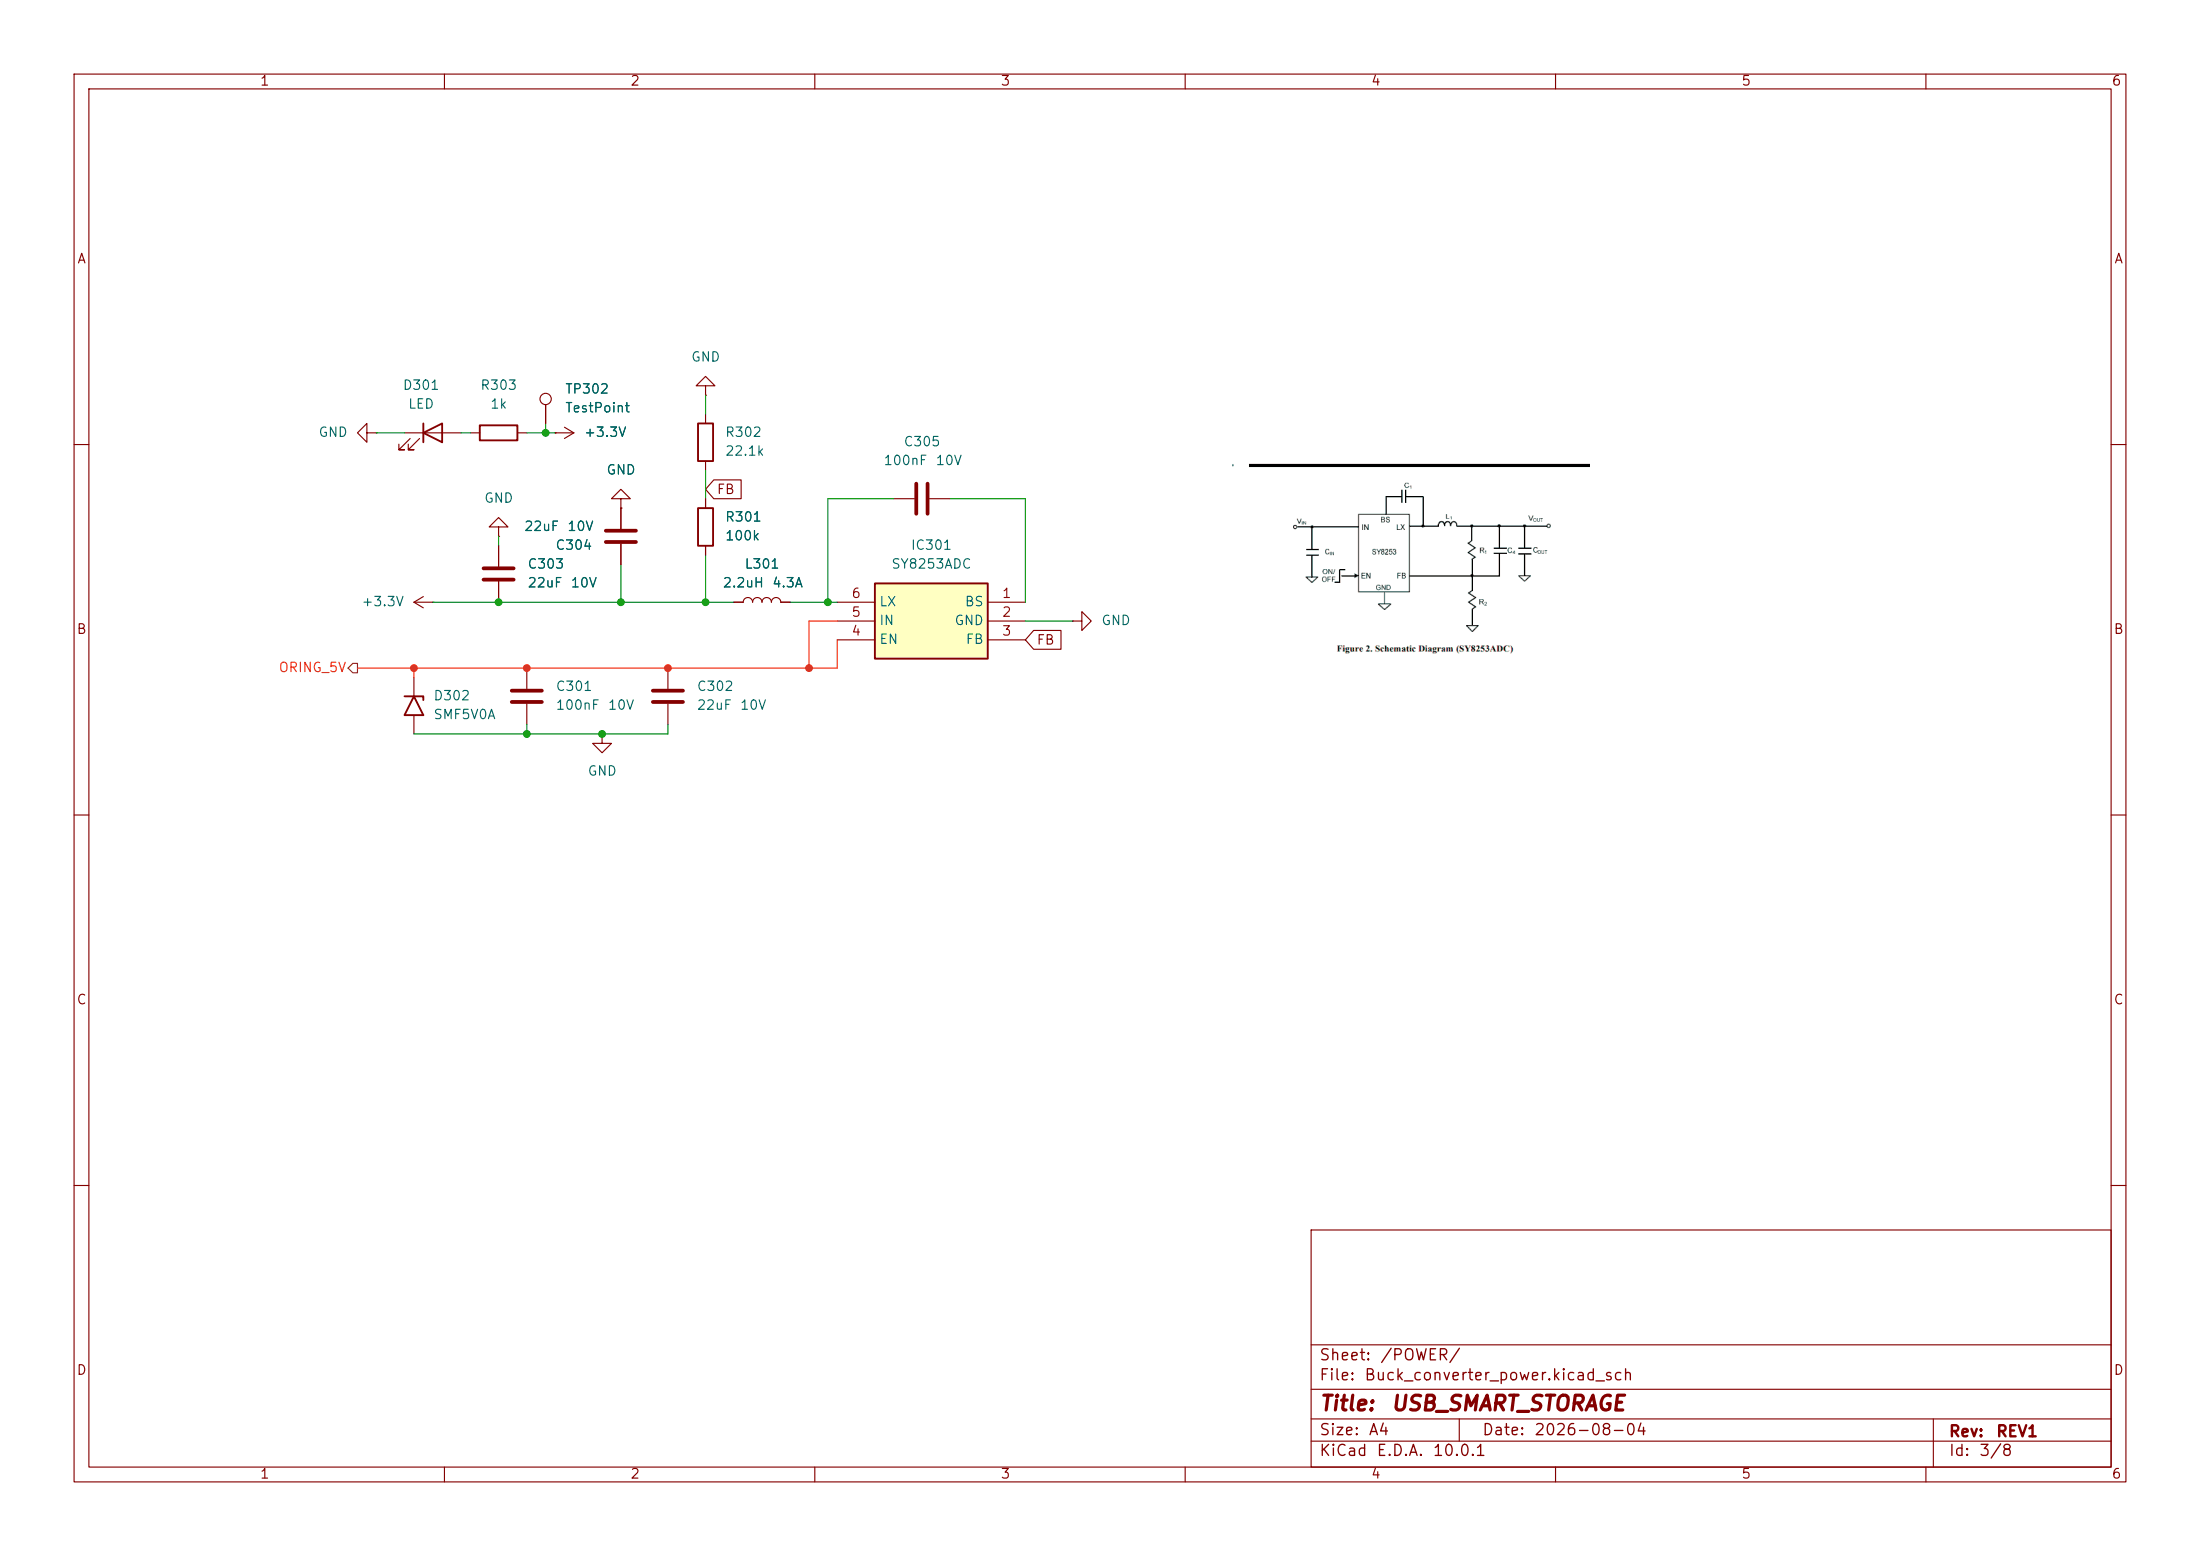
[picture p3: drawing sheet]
(kicad_sch
 (version 20260306)
 (generator "eeschema")
 (generator_version "10.0")
 (paper "A4")
 (title_block
  (title "USB_SMART_STORAGE")
  (date "2026-08-04")
  (rev "REV1"))
 (lib_symbols
  (symbol "Connector:TestPoint"
   (pin_numbers (hide yes))
   (pin_names
    (offset 0.762) (hide yes)) (exclude_from_sim no) (in_bom yes) (on_board yes)
   (in_pos_files yes)
   (duplicate_pin_numbers_are_jumpers no)
   (property "Reference" "TP" (at 0 6.858 0) (show_name no) (do_not_autoplace no) (effects (font (size 1.27 1.27))))
   (property "Value" "TestPoint" (at 0 5.08 0) (show_name no) (do_not_autoplace no) (effects (font (size 1.27 1.27))))
   (property "Footprint" "" (at 5.08 0 0) (show_name no) (do_not_autoplace no) (hide yes) (effects (font (size 1.27 1.27))))
   (property "Datasheet" "" (at 5.08 0 0) (show_name no) (do_not_autoplace no) (hide yes) (effects (font (size 1.27 1.27))))
   (property "Description" "test point" (at 0 0 0) (show_name no) (do_not_autoplace no) (hide yes) (effects (font (size 1.27 1.27))))
   (symbol "TestPoint_0_1"
    (circle (center 0 3.302) (radius 0.762) (stroke (width 0) (type default)) (fill (type none))))
   (symbol "TestPoint_1_1"
    (pin passive line (at 0 0 90) (length 2.54) (name "1" (effects (font (size 1.27 1.27)))) (number "1" (effects (font (size 1.27 1.27))))))
   (embedded_fonts no))
  (symbol "Device:C"
   (pin_numbers (hide yes))
   (pin_names
    (offset 0.254)) (exclude_from_sim no) (in_bom yes) (on_board yes)
   (in_pos_files yes)
   (duplicate_pin_numbers_are_jumpers no)
   (property "Reference" "C" (at 0.635 2.54 0) (show_name no) (do_not_autoplace no) (effects (font (size 1.27 1.27)) (justify left)))
   (property "Value" "C" (at 0.635 -2.54 0) (show_name no) (do_not_autoplace no) (effects (font (size 1.27 1.27)) (justify left)))
   (property "Footprint" "" (at 0.9652 -3.81 0) (show_name no) (do_not_autoplace no) (hide yes) (effects (font (size 1.27 1.27))))
   (property "Datasheet" "" (at 0 0 0) (show_name no) (do_not_autoplace no) (hide yes) (effects (font (size 1.27 1.27))))
   (property "Description" "Unpolarized capacitor" (at 0 0 0) (show_name no) (do_not_autoplace no) (hide yes) (effects (font (size 1.27 1.27))))
   (symbol "C_0_1"
    (polyline (pts (xy -2.032 0.762) (xy 2.032 0.762)) (stroke (width 0.508) (type default)) (fill (type none)))
    (polyline (pts (xy -2.032 -0.762) (xy 2.032 -0.762)) (stroke (width 0.508) (type default)) (fill (type none))))
   (symbol "C_1_1"
    (pin passive line (at 0 3.81 270) (length 2.794) (name "" (effects (font (size 1.27 1.27)))) (number "1" (effects (font (size 1.27 1.27)))))
    (pin passive line (at 0 -3.81 90) (length 2.794) (name "" (effects (font (size 1.27 1.27)))) (number "2" (effects (font (size 1.27 1.27))))))
   (embedded_fonts no))
  (symbol "Device:L"
   (pin_numbers (hide yes))
   (pin_names
    (offset 1.016) (hide yes)) (exclude_from_sim no) (in_bom yes) (on_board yes)
   (in_pos_files yes)
   (duplicate_pin_numbers_are_jumpers no)
   (property "Reference" "L" (at -1.27 0 90) (show_name no) (do_not_autoplace no) (effects (font (size 1.27 1.27))))
   (property "Value" "L" (at 1.905 0 90) (show_name no) (do_not_autoplace no) (effects (font (size 1.27 1.27))))
   (property "Footprint" "" (at 0 0 0) (show_name no) (do_not_autoplace no) (hide yes) (effects (font (size 1.27 1.27))))
   (property "Datasheet" "" (at 0 0 0) (show_name no) (do_not_autoplace no) (hide yes) (effects (font (size 1.27 1.27))))
   (property "Description" "Inductor" (at 0 0 0) (show_name no) (do_not_autoplace no) (hide yes) (effects (font (size 1.27 1.27))))
   (symbol "L_0_1"
    (arc (start 0 2.54) (mid 0.6323 1.905) (end 0 1.27) (stroke (width 0) (type default)) (fill (type none)))
    (arc (start 0 1.27) (mid 0.6323 0.635) (end 0 0) (stroke (width 0) (type default)) (fill (type none)))
    (arc (start 0 0) (mid 0.6323 -0.635) (end 0 -1.27) (stroke (width 0) (type default)) (fill (type none)))
    (arc (start 0 -1.27) (mid 0.6323 -1.905) (end 0 -2.54) (stroke (width 0) (type default)) (fill (type none))))
   (symbol "L_1_1"
    (pin passive line (at 0 3.81 270) (length 1.27) (name "1" (effects (font (size 1.27 1.27)))) (number "1" (effects (font (size 1.27 1.27)))))
    (pin passive line (at 0 -3.81 90) (length 1.27) (name "2" (effects (font (size 1.27 1.27)))) (number "2" (effects (font (size 1.27 1.27))))))
   (embedded_fonts no))
  (symbol "Device:LED"
   (pin_numbers (hide yes))
   (pin_names
    (offset 1.016) (hide yes)) (exclude_from_sim no) (in_bom yes) (on_board yes)
   (in_pos_files yes)
   (duplicate_pin_numbers_are_jumpers no)
   (property "Reference" "D" (at 0 2.54 0) (show_name no) (do_not_autoplace no) (effects (font (size 1.27 1.27))))
   (property "Value" "LED" (at 0 -2.54 0) (show_name no) (do_not_autoplace no) (effects (font (size 1.27 1.27))))
   (property "Footprint" "" (at 0 0 0) (show_name no) (do_not_autoplace no) (hide yes) (effects (font (size 1.27 1.27))))
   (property "Datasheet" "" (at 0 0 0) (show_name no) (do_not_autoplace no) (hide yes) (effects (font (size 1.27 1.27))))
   (property "Description" "Light emitting diode" (at 0 0 0) (show_name no) (do_not_autoplace no) (hide yes) (effects (font (size 1.27 1.27))))
   (property "Sim.Pins" "1=K 2=A" (at 0 0 0) (show_name no) (do_not_autoplace no) (hide yes) (effects (font (size 1.27 1.27))))
   (symbol "LED_0_1"
    (polyline (pts (xy -3.048 -0.762) (xy -4.572 -2.286) (xy -3.81 -2.286) (xy -4.572 -2.286) (xy -4.572 -1.524)) (stroke (width 0) (type default)) (fill (type none)))
    (polyline (pts (xy -1.778 -0.762) (xy -3.302 -2.286) (xy -2.54 -2.286) (xy -3.302 -2.286) (xy -3.302 -1.524)) (stroke (width 0) (type default)) (fill (type none)))
    (polyline (pts (xy -1.27 0) (xy 1.27 0)) (stroke (width 0) (type default)) (fill (type none)))
    (polyline (pts (xy -1.27 -1.27) (xy -1.27 1.27)) (stroke (width 0.254) (type default)) (fill (type none)))
    (polyline (pts (xy 1.27 -1.27) (xy 1.27 1.27) (xy -1.27 0) (xy 1.27 -1.27)) (stroke (width 0.254) (type default)) (fill (type none))))
   (symbol "LED_1_1"
    (pin passive line (at -3.81 0 0) (length 2.54) (name "K" (effects (font (size 1.27 1.27)))) (number "1" (effects (font (size 1.27 1.27)))))
    (pin passive line (at 3.81 0 180) (length 2.54) (name "A" (effects (font (size 1.27 1.27)))) (number "2" (effects (font (size 1.27 1.27))))))
   (embedded_fonts no))
  (symbol "Device:R"
   (pin_numbers (hide yes))
   (pin_names
    (offset 0)) (exclude_from_sim no) (in_bom yes) (on_board yes)
   (in_pos_files yes)
   (duplicate_pin_numbers_are_jumpers no)
   (property "Reference" "R" (at 2.032 0 90) (show_name no) (do_not_autoplace no) (effects (font (size 1.27 1.27))))
   (property "Value" "R" (at 0 0 90) (show_name no) (do_not_autoplace no) (effects (font (size 1.27 1.27))))
   (property "Footprint" "" (at -1.778 0 90) (show_name no) (do_not_autoplace no) (hide yes) (effects (font (size 1.27 1.27))))
   (property "Datasheet" "" (at 0 0 0) (show_name no) (do_not_autoplace no) (hide yes) (effects (font (size 1.27 1.27))))
   (property "Description" "Resistor" (at 0 0 0) (show_name no) (do_not_autoplace no) (hide yes) (effects (font (size 1.27 1.27))))
   (symbol "R_0_1"
    (rectangle (start -1.016 -2.54) (end 1.016 2.54) (stroke (width 0.254) (type default)) (fill (type none))))
   (symbol "R_1_1"
    (pin passive line (at 0 3.81 270) (length 1.27) (name "" (effects (font (size 1.27 1.27)))) (number "1" (effects (font (size 1.27 1.27)))))
    (pin passive line (at 0 -3.81 90) (length 1.27) (name "" (effects (font (size 1.27 1.27)))) (number "2" (effects (font (size 1.27 1.27))))))
   (embedded_fonts no))
  (symbol "Diode:SMF5V0A"
   (pin_numbers (hide yes))
   (pin_names
    (offset 1.016) (hide yes)) (exclude_from_sim no) (in_bom yes) (on_board yes)
   (in_pos_files yes)
   (duplicate_pin_numbers_are_jumpers no)
   (property "Reference" "D" (at 0 2.54 0) (show_name no) (do_not_autoplace no) (effects (font (size 1.27 1.27))))
   (property "Value" "SMF5V0A" (at 0 -2.54 0) (show_name no) (do_not_autoplace no) (effects (font (size 1.27 1.27))))
   (property "Footprint" "Diode_SMD:D_SMF" (at 0 -5.08 0) (show_name no) (do_not_autoplace no) (hide yes) (effects (font (size 1.27 1.27))))
   (property "Datasheet" "https://www.vishay.com/doc?85881" (at -1.27 0 0) (show_name no) (do_not_autoplace no) (hide yes) (effects (font (size 1.27 1.27))))
   (property "Description" "200W unidirectional Transil Transient Voltage Suppressor, 5Vrwm, SMF" (at 0 0 0) (show_name no) (do_not_autoplace no) (hide yes) (effects (font (size 1.27 1.27))))
   (symbol "SMF5V0A_0_1"
    (polyline (pts (xy -0.762 1.27) (xy -1.27 1.27) (xy -1.27 -1.27)) (stroke (width 0.254) (type default)) (fill (type none)))
    (polyline (pts (xy 1.27 1.27) (xy 1.27 -1.27) (xy -1.27 0) (xy 1.27 1.27)) (stroke (width 0.254) (type default)) (fill (type none))))
   (symbol "SMF5V0A_1_1"
    (pin passive line (at -3.81 0 0) (length 2.54) (name "A1" (effects (font (size 1.27 1.27)))) (number "1" (effects (font (size 1.27 1.27)))))
    (pin passive line (at 3.81 0 180) (length 2.54) (name "A2" (effects (font (size 1.27 1.27)))) (number "2" (effects (font (size 1.27 1.27))))))
   (embedded_fonts no))
  (symbol "SY8253ADC:SY8253ADC" (exclude_from_sim no) (in_bom yes) (on_board yes)
   (in_pos_files yes)
   (duplicate_pin_numbers_are_jumpers no)
   (property "Reference" "IC" (at 21.59 7.62 0) (show_name no) (do_not_autoplace no) (effects (font (size 1.27 1.27)) (justify left top)))
   (property "Value" "SY8253ADC" (at 21.59 5.08 0) (show_name no) (do_not_autoplace no) (effects (font (size 1.27 1.27)) (justify left top)))
   (property "Footprint" "SOT95P285X100-6N" (at 21.59 -94.92 0) (show_name no) (do_not_autoplace no) (hide yes) (effects (font (size 1.27 1.27)) (justify left top)))
   (property "Datasheet" "https://xonstorage.blob.core.windows.net/pdf/silergy_corp_sy8253adc.pdf" (at 21.59 -194.92 0) (show_name no) (do_not_autoplace no) (hide yes) (effects (font (size 1.27 1.27)) (justify left top)))
   (property "Description" "DC-DC Converters Step-Down Adjustable 1 4.5V 23V 3A SOT-23-6 RoHS" (at 0 0 0) (show_name no) (do_not_autoplace no) (hide yes) (effects (font (size 1.27 1.27))))
   (property "Height" "1" (at 21.59 -394.92 0) (show_name no) (do_not_autoplace no) (hide yes) (effects (font (size 1.27 1.27)) (justify left top)))
   (property "Manufacturer_Name" "Silergy" (at 21.59 -494.92 0) (show_name no) (do_not_autoplace no) (hide yes) (effects (font (size 1.27 1.27)) (justify left top)))
   (property "Manufacturer_Part_Number" "SY8253ADC" (at 21.59 -594.92 0) (show_name no) (do_not_autoplace no) (hide yes) (effects (font (size 1.27 1.27)) (justify left top)))
   (property "Mouser Part Number" "" (at 21.59 -694.92 0) (show_name no) (do_not_autoplace no) (hide yes) (effects (font (size 1.27 1.27)) (justify left top)))
   (property "Mouser Price/Stock" "" (at 21.59 -794.92 0) (show_name no) (do_not_autoplace no) (hide yes) (effects (font (size 1.27 1.27)) (justify left top)))
   (property "Arrow Part Number" "" (at 21.59 -894.92 0) (show_name no) (do_not_autoplace no) (hide yes) (effects (font (size 1.27 1.27)) (justify left top)))
   (property "Arrow Price/Stock" "" (at 21.59 -994.92 0) (show_name no) (do_not_autoplace no) (hide yes) (effects (font (size 1.27 1.27)) (justify left top)))
   (symbol "SY8253ADC_1_1"
    (rectangle (start 5.08 2.54) (end 20.32 -7.62) (stroke (width 0.254) (type default)) (fill (type background)))
    (pin passive line (at 0 0 0) (length 5.08) (name "BS" (effects (font (size 1.27 1.27)))) (number "1" (effects (font (size 1.27 1.27)))))
    (pin passive line (at 0 -2.54 0) (length 5.08) (name "GND" (effects (font (size 1.27 1.27)))) (number "2" (effects (font (size 1.27 1.27)))))
    (pin passive line (at 0 -5.08 0) (length 5.08) (name "FB" (effects (font (size 1.27 1.27)))) (number "3" (effects (font (size 1.27 1.27)))))
    (pin passive line (at 25.4 -5.08 180) (length 5.08) (name "EN" (effects (font (size 1.27 1.27)))) (number "4" (effects (font (size 1.27 1.27)))))
    (pin passive line (at 25.4 -2.54 180) (length 5.08) (name "IN" (effects (font (size 1.27 1.27)))) (number "5" (effects (font (size 1.27 1.27)))))
    (pin passive line (at 25.4 0 180) (length 5.08) (name "LX" (effects (font (size 1.27 1.27)))) (number "6" (effects (font (size 1.27 1.27))))))
   (embedded_fonts no))
  (symbol "power:+3.3V"
   (power global)
   (pin_numbers (hide yes))
   (pin_names
    (offset 0) (hide yes)) (exclude_from_sim no) (in_bom yes) (on_board yes)
   (in_pos_files yes)
   (duplicate_pin_numbers_are_jumpers no)
   (property "Reference" "#PWR" (at 0 -3.81 0) (show_name no) (do_not_autoplace no) (hide yes) (effects (font (size 1.27 1.27))))
   (property "Value" "+3.3V" (at 0 3.556 0) (show_name no) (do_not_autoplace no) (effects (font (size 1.27 1.27))))
   (property "Footprint" "" (at 0 0 0) (show_name no) (do_not_autoplace no) (hide yes) (effects (font (size 1.27 1.27))))
   (property "Datasheet" "" (at 0 0 0) (show_name no) (do_not_autoplace no) (hide yes) (effects (font (size 1.27 1.27))))
   (property "Description" "Power symbol creates a global label with name \"+3.3V\"" (at 0 0 0) (show_name no) (do_not_autoplace no) (hide yes) (effects (font (size 1.27 1.27))))
   (symbol "+3.3V_0_1"
    (polyline (pts (xy -0.762 1.27) (xy 0 2.54)) (stroke (width 0) (type default)) (fill (type none)))
    (polyline (pts (xy 0 2.54) (xy 0.762 1.27)) (stroke (width 0) (type default)) (fill (type none)))
    (polyline (pts (xy 0 0) (xy 0 2.54)) (stroke (width 0) (type default)) (fill (type none))))
   (symbol "+3.3V_1_1"
    (pin power_in line (at 0 0 90) (length 0) (name "" (effects (font (size 1.27 1.27)))) (number "1" (effects (font (size 1.27 1.27))))))
   (embedded_fonts no))
  (symbol "power:GND"
   (power global)
   (pin_numbers (hide yes))
   (pin_names
    (offset 0) (hide yes)) (exclude_from_sim no) (in_bom yes) (on_board yes)
   (in_pos_files yes)
   (duplicate_pin_numbers_are_jumpers no)
   (property "Reference" "#PWR" (at 0 -6.35 0) (show_name no) (do_not_autoplace no) (hide yes) (effects (font (size 1.27 1.27))))
   (property "Value" "GND" (at 0 -3.81 0) (show_name no) (do_not_autoplace no) (effects (font (size 1.27 1.27))))
   (property "Footprint" "" (at 0 0 0) (show_name no) (do_not_autoplace no) (hide yes) (effects (font (size 1.27 1.27))))
   (property "Datasheet" "" (at 0 0 0) (show_name no) (do_not_autoplace no) (hide yes) (effects (font (size 1.27 1.27))))
   (property "Description" "Power symbol creates a global label with name \"GND\" , ground" (at 0 0 0) (show_name no) (do_not_autoplace no) (hide yes) (effects (font (size 1.27 1.27))))
   (symbol "GND_0_1"
    (polyline (pts (xy 0 0) (xy 0 -1.27) (xy 1.27 -1.27) (xy 0 -2.54) (xy -1.27 -1.27) (xy 0 -1.27)) (stroke (width 0) (type default)) (fill (type none))))
   (symbol "GND_1_1"
    (pin power_in line (at 0 0 270) (length 0) (name "" (effects (font (size 1.27 1.27)))) (number "1" (effects (font (size 1.27 1.27))))))
   (embedded_fonts no)))
 (junction
  (at 71.12 90.17)
  (diameter 0)
  (color 0 0 0 0))
 (junction
  (at 90.17 90.17)
  (diameter 0)
  (color 0 0 0 0))
 (junction
  (at 83.82 81.28)
  (diameter 0)
  (color 0 0 0 0))
 (junction
  (at 55.88 90.17)
  (diameter 0)
  (color 0 0 0 0))
 (junction
  (at 81.28 99.06)
  (diameter 0)
  (color 0 0 0 0))
 (junction
  (at 109.22 90.17)
  (diameter 0)
  (color 0 0 0 0))
 (junction
  (at 67.31 81.28)
  (diameter 0)
  (color 0 0 0 0))
 (junction
  (at 111.76 81.28)
  (diameter 0)
  (color 0 0 0 0))
 (junction
  (at 73.66 58.42)
  (diameter 0)
  (color 0 0 0 0))
 (junction
  (at 95.25 81.28)
  (diameter 0)
  (color 0 0 0 0))
 (junction
  (at 71.12 99.06)
  (diameter 0)
  (color 0 0 0 0))
 (wire
  (pts (xy 120.65 67.31) (xy 111.76 67.31))
  (stroke (width 0) (type default)))
 (wire
  (pts (xy 113.03 90.17) (xy 109.22 90.17))
  (stroke (width 0) (type default)))
 (wire
  (pts (xy 90.17 90.17) (xy 109.22 90.17))
  (stroke (width 0) (type default)))
 (wire
  (pts (xy 50.8 58.42) (xy 54.61 58.42))
  (stroke (width 0) (type default)))
 (wire
  (pts (xy 109.22 83.82) (xy 113.03 83.82))
  (stroke (width 0) (type default)))
 (wire
  (pts (xy 73.66 57.15) (xy 73.66 58.42))
  (stroke (width 0) (type default)))
 (wire
  (pts (xy 71.12 99.06) (xy 81.28 99.06))
  (stroke (width 0) (type default)))
 (wire
  (pts (xy 71.12 97.79) (xy 71.12 99.06))
  (stroke (width 0) (type default)))
 (wire
  (pts (xy 71.12 58.42) (xy 73.66 58.42))
  (stroke (width 0) (type default)))
 (wire
  (pts (xy 67.31 81.28) (xy 83.82 81.28))
  (stroke (width 0) (type default)))
 (wire
  (pts (xy 138.43 67.31) (xy 138.43 81.28))
  (stroke (width 0) (type default)))
 (wire
  (pts (xy 95.25 81.28) (xy 99.06 81.28))
  (stroke (width 0) (type default)))
 (wire
  (pts (xy 90.17 97.79) (xy 90.17 99.06))
  (stroke (width 0) (type default)))
 (wire
  (pts (xy 58.42 81.28) (xy 67.31 81.28))
  (stroke (width 0) (type default)))
 (wire
  (pts (xy 83.82 81.28) (xy 95.25 81.28))
  (stroke (width 0) (type default)))
 (wire
  (pts (xy 67.31 72.39) (xy 67.31 73.66))
  (stroke (width 0) (type default)))
 (wire
  (pts (xy 111.76 81.28) (xy 113.03 81.28))
  (stroke (width 0) (type default)))
 (wire
  (pts (xy 90.17 99.06) (xy 81.28 99.06))
  (stroke (width 0) (type default)))
 (wire
  (pts (xy 55.88 99.06) (xy 71.12 99.06))
  (stroke (width 0) (type default)))
 (wire
  (pts (xy 62.23 58.42) (xy 63.5 58.42))
  (stroke (width 0) (type default)))
 (wire
  (pts (xy 71.12 90.17) (xy 90.17 90.17))
  (stroke (width 0) (type default)))
 (wire
  (pts (xy 55.88 90.17) (xy 48.26 90.17))
  (stroke (width 0) (type default)))
 (wire
  (pts (xy 71.12 90.17) (xy 55.88 90.17))
  (stroke (width 0) (type default)))
 (wire
  (pts (xy 83.82 81.28) (xy 83.82 76.2))
  (stroke (width 0) (type default)))
 (wire
  (pts (xy 55.88 90.17) (xy 55.88 91.44))
  (stroke (width 0) (type default)))
 (wire
  (pts (xy 113.03 90.17) (xy 113.03 86.36))
  (stroke (width 0) (type default)))
 (wire
  (pts (xy 95.25 74.93) (xy 95.25 81.28))
  (stroke (width 0) (type default)))
 (wire
  (pts (xy 73.66 58.42) (xy 74.93 58.42))
  (stroke (width 0) (type default)))
 (wire
  (pts (xy 138.43 83.82) (xy 144.78 83.82))
  (stroke (width 0) (type default)))
 (wire
  (pts (xy 95.25 53.34) (xy 95.25 55.88))
  (stroke (width 0) (type default)))
 (wire
  (pts (xy 95.25 63.5) (xy 95.25 67.31))
  (stroke (width 0) (type default)))
 (wire
  (pts (xy 128.27 67.31) (xy 138.43 67.31))
  (stroke (width 0) (type default)))
 (wire
  (pts (xy 111.76 67.31) (xy 111.76 81.28))
  (stroke (width 0) (type default)))
 (wire
  (pts (xy 109.22 83.82) (xy 109.22 90.17))
  (stroke (width 0) (type default)))
 (wire
  (pts (xy 106.68 81.28) (xy 111.76 81.28))
  (stroke (width 0) (type default)))
 (image
  (at 190.5 77.216)
  (data))
 (global_label "FB"
  (shape input)
  (at 138.43 86.36 0)
  (fields_autoplaced yes)
  (effects (font (size 1.27 1.27)) (justify left))
  (property "Intersheetrefs" "${INTERSHEET_REFS}" (at 143.7738 86.36 0) (hide yes) (show_name no) (do_not_autoplace no) (effects (font (size 1.27 1.27)) (justify left))))
 (global_label "FB"
  (shape input)
  (at 95.25 66.04 0)
  (fields_autoplaced yes)
  (effects (font (size 1.27 1.27)) (justify left))
  (property "Intersheetrefs" "${INTERSHEET_REFS}" (at 100.5938 66.04 0) (hide yes) (show_name no) (do_not_autoplace no) (effects (font (size 1.27 1.27)) (justify left))))
 (hierarchical_label "ORING_5V"
  (shape output)
  (at 48.26 90.17 180)
  (effects (font (size 1.27 1.27)) (justify right)))
 (symbol
  (lib_id "power:GND")
  (at 95.25 53.34 0)
  (mirror x)
  (unit 1)
  (body_style 1)
  (exclude_from_sim no)
  (in_bom yes)
  (on_board yes)
  (in_pos_files yes)
  (dnp no)
  (fields_autoplaced yes)
  (property "Reference" "#PWR0303" (at 95.25 46.99 0) (hide yes) (show_name no) (do_not_autoplace no) (effects (font (size 1.27 1.27))))
  (property "Value" "GND" (at 95.25 48.26 0) (show_name no) (do_not_autoplace no) (effects (font (size 1.27 1.27))))
  (property "Footprint" "" (at 95.25 53.34 0) (hide yes) (show_name no) (do_not_autoplace no) (effects (font (size 1.27 1.27))))
  (property "Datasheet" "" (at 95.25 53.34 0) (hide yes) (show_name no) (do_not_autoplace no) (effects (font (size 1.27 1.27))))
  (property "Description" "Power symbol creates a global label with name \"GND\" , ground" (at 95.25 53.34 0) (hide yes) (show_name no) (do_not_autoplace no) (effects (font (size 1.27 1.27))))
  (pin "1"))
 (symbol
  (lib_id "power:GND")
  (at 67.31 72.39 0)
  (mirror x)
  (unit 1)
  (body_style 1)
  (exclude_from_sim no)
  (in_bom yes)
  (on_board yes)
  (in_pos_files yes)
  (dnp no)
  (fields_autoplaced yes)
  (property "Reference" "#PWR0304" (at 67.31 66.04 0) (hide yes) (show_name no) (do_not_autoplace no) (effects (font (size 1.27 1.27))))
  (property "Value" "GND" (at 67.31 67.31 0) (show_name no) (do_not_autoplace no) (effects (font (size 1.27 1.27))))
  (property "Footprint" "" (at 67.31 72.39 0) (hide yes) (show_name no) (do_not_autoplace no) (effects (font (size 1.27 1.27))))
  (property "Datasheet" "" (at 67.31 72.39 0) (hide yes) (show_name no) (do_not_autoplace no) (effects (font (size 1.27 1.27))))
  (property "Description" "Power symbol creates a global label with name \"GND\" , ground" (at 67.31 72.39 0) (hide yes) (show_name no) (do_not_autoplace no) (effects (font (size 1.27 1.27))))
  (pin "1"))
 (symbol
  (lib_id "Connector:TestPoint")
  (at 73.66 57.15 0)
  (unit 1)
  (body_style 1)
  (exclude_from_sim no)
  (in_bom yes)
  (on_board yes)
  (in_pos_files yes)
  (dnp no)
  (fields_autoplaced yes)
  (property "Reference" "TP302" (at 76.2 52.5779 0) (show_name no) (do_not_autoplace no) (effects (font (size 1.27 1.27)) (justify left)))
  (property "Value" "TestPoint" (at 76.2 55.1179 0) (show_name no) (do_not_autoplace no) (effects (font (size 1.27 1.27)) (justify left)))
  (property "Footprint" "TestPoint:TestPoint_Pad_D1.5mm" (at 78.74 57.15 0) (hide yes) (show_name no) (do_not_autoplace no) (effects (font (size 1.27 1.27))))
  (property "Datasheet" "" (at 78.74 57.15 0) (hide yes) (show_name no) (do_not_autoplace no) (effects (font (size 1.27 1.27))))
  (property "Description" "test point" (at 73.66 57.15 0) (hide yes) (show_name no) (do_not_autoplace no) (effects (font (size 1.27 1.27))))
  (pin "1"))
 (symbol
  (lib_id "SY8253ADC:SY8253ADC")
  (at 138.43 81.28 0)
  (mirror y)
  (unit 1)
  (body_style 1)
  (exclude_from_sim no)
  (in_bom yes)
  (on_board yes)
  (in_pos_files yes)
  (dnp no)
  (fields_autoplaced yes)
  (property "Reference" "IC301" (at 125.73 73.66 0) (show_name no) (do_not_autoplace no) (effects (font (size 1.27 1.27))))
  (property "Value" "SY8253ADC" (at 125.73 76.2 0) (show_name no) (do_not_autoplace no) (effects (font (size 1.27 1.27))))
  (property "Footprint" "SY8253ADC:SOT95P285X100-6N" (at 116.84 176.2 0) (hide yes) (show_name no) (do_not_autoplace no) (effects (font (size 1.27 1.27)) (justify left top)))
  (property "Datasheet" "https://xonstorage.blob.core.windows.net/pdf/silergy_corp_sy8253adc.pdf" (at 116.84 276.2 0) (hide yes) (show_name no) (do_not_autoplace no) (effects (font (size 1.27 1.27)) (justify left top)))
  (property "Description" "DC-DC Converters Step-Down Adjustable 1 4.5V 23V 3A SOT-23-6 RoHS" (at 138.43 81.28 0) (hide yes) (show_name no) (do_not_autoplace no) (effects (font (size 1.27 1.27))))
  (property "Height" "1" (at 116.84 476.2 0) (hide yes) (show_name no) (do_not_autoplace no) (effects (font (size 1.27 1.27)) (justify left top)))
  (property "Manufacturer_Name" "Silergy" (at 116.84 576.2 0) (hide yes) (show_name no) (do_not_autoplace no) (effects (font (size 1.27 1.27)) (justify left top)))
  (property "Manufacturer_Part_Number" "SY8253ADC" (at 116.84 676.2 0) (hide yes) (show_name no) (do_not_autoplace no) (effects (font (size 1.27 1.27)) (justify left top)))
  (property "Mouser Part Number" "" (at 116.84 776.2 0) (hide yes) (show_name no) (do_not_autoplace no) (effects (font (size 1.27 1.27)) (justify left top)))
  (property "Mouser Price/Stock" "" (at 116.84 876.2 0) (hide yes) (show_name no) (do_not_autoplace no) (effects (font (size 1.27 1.27)) (justify left top)))
  (property "Arrow Part Number" "" (at 116.84 976.2 0) (hide yes) (show_name no) (do_not_autoplace no) (effects (font (size 1.27 1.27)) (justify left top)))
  (property "Arrow Price/Stock" "" (at 116.84 1076.2 0) (hide yes) (show_name no) (do_not_autoplace no) (effects (font (size 1.27 1.27)) (justify left top)))
  (pin "2")
  (pin "4")
  (pin "6")
  (pin "5")
  (pin "3")
  (pin "1"))
 (symbol
  (lib_id "power:GND")
  (at 83.82 68.58 0)
  (mirror x)
  (unit 1)
  (body_style 1)
  (exclude_from_sim no)
  (in_bom yes)
  (on_board yes)
  (in_pos_files yes)
  (dnp no)
  (fields_autoplaced yes)
  (property "Reference" "#PWR0308" (at 83.82 62.23 0) (hide yes) (show_name no) (do_not_autoplace no) (effects (font (size 1.27 1.27))))
  (property "Value" "GND" (at 83.82 63.5 0) (show_name no) (do_not_autoplace no) (effects (font (size 1.27 1.27))))
  (property "Footprint" "" (at 83.82 68.58 0) (hide yes) (show_name no) (do_not_autoplace no) (effects (font (size 1.27 1.27))))
  (property "Datasheet" "" (at 83.82 68.58 0) (hide yes) (show_name no) (do_not_autoplace no) (effects (font (size 1.27 1.27))))
  (property "Description" "Power symbol creates a global label with name \"GND\" , ground" (at 83.82 68.58 0) (hide yes) (show_name no) (do_not_autoplace no) (effects (font (size 1.27 1.27))))
  (pin "1"))
 (symbol
  (lib_id "power:GND")
  (at 81.28 99.06 0)
  (mirror y)
  (unit 1)
  (body_style 1)
  (exclude_from_sim no)
  (in_bom yes)
  (on_board yes)
  (in_pos_files yes)
  (dnp no)
  (fields_autoplaced yes)
  (property "Reference" "#PWR0302" (at 81.28 105.41 0) (hide yes) (show_name no) (do_not_autoplace no) (effects (font (size 1.27 1.27))))
  (property "Value" "GND" (at 81.28 104.14 0) (show_name no) (do_not_autoplace no) (effects (font (size 1.27 1.27))))
  (property "Footprint" "" (at 81.28 99.06 0) (hide yes) (show_name no) (do_not_autoplace no) (effects (font (size 1.27 1.27))))
  (property "Datasheet" "" (at 81.28 99.06 0) (hide yes) (show_name no) (do_not_autoplace no) (effects (font (size 1.27 1.27))))
  (property "Description" "Power symbol creates a global label with name \"GND\" , ground" (at 81.28 99.06 0) (hide yes) (show_name no) (do_not_autoplace no) (effects (font (size 1.27 1.27))))
  (pin "1"))
 (symbol
  (lib_id "Device:C")
  (at 67.31 77.47 0)
  (unit 1)
  (body_style 1)
  (exclude_from_sim no)
  (in_bom yes)
  (on_board yes)
  (in_pos_files yes)
  (dnp no)
  (fields_autoplaced yes)
  (property "Reference" "C303" (at 71.12 76.1999 0) (show_name no) (do_not_autoplace no) (effects (font (size 1.27 1.27)) (justify left)))
  (property "Value" "22uF 10V" (at 71.12 78.7399 0) (show_name no) (do_not_autoplace no) (effects (font (size 1.27 1.27)) (justify left)))
  (property "Footprint" "Capacitor_SMD:C_0805_2012Metric" (at 68.2752 81.28 0) (hide yes) (show_name no) (do_not_autoplace no) (effects (font (size 1.27 1.27))))
  (property "Datasheet" "" (at 67.31 77.47 0) (hide yes) (show_name no) (do_not_autoplace no) (effects (font (size 1.27 1.27))))
  (property "Description" "Unpolarized capacitor" (at 67.31 77.47 0) (hide yes) (show_name no) (do_not_autoplace no) (effects (font (size 1.27 1.27))))
  (pin "2")
  (pin "1"))
 (symbol
  (lib_id "power:+3.3V")
  (at 74.93 58.42 270)
  (unit 1)
  (body_style 1)
  (exclude_from_sim no)
  (in_bom yes)
  (on_board yes)
  (in_pos_files yes)
  (dnp no)
  (fields_autoplaced yes)
  (property "Reference" "#PWR0306" (at 71.12 58.42 0) (hide yes) (show_name no) (do_not_autoplace no) (effects (font (size 1.27 1.27))))
  (property "Value" "+3.3V" (at 78.74 58.4199 90) (show_name no) (do_not_autoplace no) (effects (font (size 1.27 1.27)) (justify left)))
  (property "Footprint" "" (at 74.93 58.42 0) (hide yes) (show_name no) (do_not_autoplace no) (effects (font (size 1.27 1.27))))
  (property "Datasheet" "" (at 74.93 58.42 0) (hide yes) (show_name no) (do_not_autoplace no) (effects (font (size 1.27 1.27))))
  (property "Description" "Power symbol creates a global label with name \"+3.3V\"" (at 74.93 58.42 0) (hide yes) (show_name no) (do_not_autoplace no) (effects (font (size 1.27 1.27))))
  (pin "1"))
 (symbol
  (lib_id "Device:R")
  (at 95.25 59.69 0)
  (unit 1)
  (body_style 1)
  (exclude_from_sim no)
  (in_bom yes)
  (on_board yes)
  (in_pos_files yes)
  (dnp no)
  (fields_autoplaced yes)
  (property "Reference" "R302" (at 97.79 58.4199 0) (show_name no) (do_not_autoplace no) (effects (font (size 1.27 1.27)) (justify left)))
  (property "Value" "22.1k" (at 97.79 60.9599 0) (show_name no) (do_not_autoplace no) (effects (font (size 1.27 1.27)) (justify left)))
  (property "Footprint" "Resistor_SMD:R_0402_1005Metric" (at 93.472 59.69 90) (hide yes) (show_name no) (do_not_autoplace no) (effects (font (size 1.27 1.27))))
  (property "Datasheet" "" (at 95.25 59.69 0) (hide yes) (show_name no) (do_not_autoplace no) (effects (font (size 1.27 1.27))))
  (property "Description" "Resistor" (at 95.25 59.69 0) (hide yes) (show_name no) (do_not_autoplace no) (effects (font (size 1.27 1.27))))
  (pin "2")
  (pin "1"))
 (symbol
  (lib_id "Device:C")
  (at 83.82 72.39 180)
  (unit 1)
  (body_style 1)
  (exclude_from_sim no)
  (in_bom yes)
  (on_board yes)
  (in_pos_files yes)
  (dnp no)
  (fields_autoplaced yes)
  (property "Reference" "C304" (at 80.01 73.6601 0) (show_name no) (do_not_autoplace no) (effects (font (size 1.27 1.27)) (justify left)))
  (property "Value" "22uF 10V" (at 80.01 71.1201 0) (show_name no) (do_not_autoplace no) (effects (font (size 1.27 1.27)) (justify left)))
  (property "Footprint" "Capacitor_SMD:C_0805_2012Metric" (at 82.8548 68.58 0) (hide yes) (show_name no) (do_not_autoplace no) (effects (font (size 1.27 1.27))))
  (property "Datasheet" "" (at 83.82 72.39 0) (hide yes) (show_name no) (do_not_autoplace no) (effects (font (size 1.27 1.27))))
  (property "Description" "Unpolarized capacitor" (at 83.82 72.39 0) (hide yes) (show_name no) (do_not_autoplace no) (effects (font (size 1.27 1.27))))
  (pin "2")
  (pin "1"))
 (symbol
  (lib_id "Device:L")
  (at 102.87 81.28 90)
  (unit 1)
  (body_style 1)
  (exclude_from_sim no)
  (in_bom yes)
  (on_board yes)
  (in_pos_files yes)
  (dnp no)
  (fields_autoplaced yes)
  (property "Reference" "L301" (at 102.87 76.2 90) (show_name no) (do_not_autoplace no) (effects (font (size 1.27 1.27))))
  (property "Value" "2.2uH 4.3A" (at 102.87 78.74 90) (show_name no) (do_not_autoplace no) (effects (font (size 1.27 1.27))))
  (property "Footprint" "Inductor_SMD:L_Sunlord_SWPA4020S" (at 102.87 81.28 0) (hide yes) (show_name no) (do_not_autoplace no) (effects (font (size 1.27 1.27))))
  (property "Datasheet" "" (at 102.87 81.28 0) (hide yes) (show_name no) (do_not_autoplace no) (effects (font (size 1.27 1.27))))
  (property "Description" "Inductor" (at 102.87 81.28 0) (hide yes) (show_name no) (do_not_autoplace no) (effects (font (size 1.27 1.27))))
  (pin "1")
  (pin "2"))
 (symbol
  (lib_id "Device:C")
  (at 90.17 93.98 0)
  (unit 1)
  (body_style 1)
  (exclude_from_sim no)
  (in_bom yes)
  (on_board yes)
  (in_pos_files yes)
  (dnp no)
  (fields_autoplaced yes)
  (property "Reference" "C302" (at 93.98 92.7099 0) (show_name no) (do_not_autoplace no) (effects (font (size 1.27 1.27)) (justify left)))
  (property "Value" "22uF 10V" (at 93.98 95.2499 0) (show_name no) (do_not_autoplace no) (effects (font (size 1.27 1.27)) (justify left)))
  (property "Footprint" "Capacitor_SMD:C_0805_2012Metric" (at 91.1352 97.79 0) (hide yes) (show_name no) (do_not_autoplace no) (effects (font (size 1.27 1.27))))
  (property "Datasheet" "" (at 90.17 93.98 0) (hide yes) (show_name no) (do_not_autoplace no) (effects (font (size 1.27 1.27))))
  (property "Description" "Unpolarized capacitor" (at 90.17 93.98 0) (hide yes) (show_name no) (do_not_autoplace no) (effects (font (size 1.27 1.27))))
  (pin "2")
  (pin "1"))
 (symbol
  (lib_id "power:GND")
  (at 144.78 83.82 90)
  (mirror x)
  (unit 1)
  (body_style 1)
  (exclude_from_sim no)
  (in_bom yes)
  (on_board yes)
  (in_pos_files yes)
  (dnp no)
  (fields_autoplaced yes)
  (property "Reference" "#PWR0301" (at 151.13 83.82 0) (hide yes) (show_name no) (do_not_autoplace no) (effects (font (size 1.27 1.27))))
  (property "Value" "GND" (at 148.59 83.8199 90) (show_name no) (do_not_autoplace no) (effects (font (size 1.27 1.27)) (justify right)))
  (property "Footprint" "" (at 144.78 83.82 0) (hide yes) (show_name no) (do_not_autoplace no) (effects (font (size 1.27 1.27))))
  (property "Datasheet" "" (at 144.78 83.82 0) (hide yes) (show_name no) (do_not_autoplace no) (effects (font (size 1.27 1.27))))
  (property "Description" "Power symbol creates a global label with name \"GND\" , ground" (at 144.78 83.82 0) (hide yes) (show_name no) (do_not_autoplace no) (effects (font (size 1.27 1.27))))
  (pin "1"))
 (symbol
  (lib_id "Device:R")
  (at 95.25 71.12 0)
  (unit 1)
  (body_style 1)
  (exclude_from_sim no)
  (in_bom yes)
  (on_board yes)
  (in_pos_files yes)
  (dnp no)
  (fields_autoplaced yes)
  (property "Reference" "R301" (at 97.79 69.8499 0) (show_name no) (do_not_autoplace no) (effects (font (size 1.27 1.27)) (justify left)))
  (property "Value" "100k" (at 97.79 72.3899 0) (show_name no) (do_not_autoplace no) (effects (font (size 1.27 1.27)) (justify left)))
  (property "Footprint" "Resistor_SMD:R_0402_1005Metric" (at 93.472 71.12 90) (hide yes) (show_name no) (do_not_autoplace no) (effects (font (size 1.27 1.27))))
  (property "Datasheet" "" (at 95.25 71.12 0) (hide yes) (show_name no) (do_not_autoplace no) (effects (font (size 1.27 1.27))))
  (property "Description" "Resistor" (at 95.25 71.12 0) (hide yes) (show_name no) (do_not_autoplace no) (effects (font (size 1.27 1.27))))
  (pin "2")
  (pin "1"))
 (symbol
  (lib_id "Diode:SMF5V0A")
  (at 55.88 95.25 270)
  (unit 1)
  (body_style 1)
  (exclude_from_sim no)
  (in_bom yes)
  (on_board yes)
  (in_pos_files yes)
  (dnp no)
  (fields_autoplaced yes)
  (property "Reference" "D302" (at 58.42 93.9799 90) (show_name no) (do_not_autoplace no) (effects (font (size 1.27 1.27)) (justify left)))
  (property "Value" "SMF5V0A" (at 58.42 96.5199 90) (show_name no) (do_not_autoplace no) (effects (font (size 1.27 1.27)) (justify left)))
  (property "Footprint" "Diode_SMD:D_SMF" (at 50.8 95.25 0) (hide yes) (show_name no) (do_not_autoplace no) (effects (font (size 1.27 1.27))))
  (property "Datasheet" "https://www.vishay.com/doc?85881" (at 55.88 93.98 0) (hide yes) (show_name no) (do_not_autoplace no) (effects (font (size 1.27 1.27))))
  (property "Description" "200W unidirectional Transil Transient Voltage Suppressor, 5Vrwm, SMF" (at 55.88 95.25 0) (hide yes) (show_name no) (do_not_autoplace no) (effects (font (size 1.27 1.27))))
  (pin "1")
  (pin "2"))
 (symbol
  (lib_id "Device:C")
  (at 71.12 93.98 0)
  (unit 1)
  (body_style 1)
  (exclude_from_sim no)
  (in_bom yes)
  (on_board yes)
  (in_pos_files yes)
  (dnp no)
  (fields_autoplaced yes)
  (property "Reference" "C301" (at 74.93 92.7099 0) (show_name no) (do_not_autoplace no) (effects (font (size 1.27 1.27)) (justify left)))
  (property "Value" "100nF 10V" (at 74.93 95.2499 0) (show_name no) (do_not_autoplace no) (effects (font (size 1.27 1.27)) (justify left)))
  (property "Footprint" "Capacitor_SMD:C_0402_1005Metric" (at 72.0852 97.79 0) (hide yes) (show_name no) (do_not_autoplace no) (effects (font (size 1.27 1.27))))
  (property "Datasheet" "" (at 71.12 93.98 0) (hide yes) (show_name no) (do_not_autoplace no) (effects (font (size 1.27 1.27))))
  (property "Description" "Unpolarized capacitor" (at 71.12 93.98 0) (hide yes) (show_name no) (do_not_autoplace no) (effects (font (size 1.27 1.27))))
  (pin "2")
  (pin "1"))
 (symbol
  (lib_id "power:GND")
  (at 50.8 58.42 270)
  (mirror x)
  (unit 1)
  (body_style 1)
  (exclude_from_sim no)
  (in_bom yes)
  (on_board yes)
  (in_pos_files yes)
  (dnp no)
  (fields_autoplaced yes)
  (property "Reference" "#PWR0305" (at 44.45 58.42 0) (hide yes) (show_name no) (do_not_autoplace no) (effects (font (size 1.27 1.27))))
  (property "Value" "GND" (at 46.99 58.4199 90) (show_name no) (do_not_autoplace no) (effects (font (size 1.27 1.27)) (justify right)))
  (property "Footprint" "" (at 50.8 58.42 0) (hide yes) (show_name no) (do_not_autoplace no) (effects (font (size 1.27 1.27))))
  (property "Datasheet" "" (at 50.8 58.42 0) (hide yes) (show_name no) (do_not_autoplace no) (effects (font (size 1.27 1.27))))
  (property "Description" "Power symbol creates a global label with name \"GND\" , ground" (at 50.8 58.42 0) (hide yes) (show_name no) (do_not_autoplace no) (effects (font (size 1.27 1.27))))
  (pin "1"))
 (symbol
  (lib_id "Device:LED")
  (at 58.42 58.42 0)
  (unit 1)
  (body_style 1)
  (exclude_from_sim no)
  (in_bom yes)
  (on_board yes)
  (in_pos_files yes)
  (dnp no)
  (fields_autoplaced yes)
  (property "Reference" "D301" (at 56.8325 52.07 0) (show_name no) (do_not_autoplace no) (effects (font (size 1.27 1.27))))
  (property "Value" "LED" (at 56.8325 54.61 0) (show_name no) (do_not_autoplace no) (effects (font (size 1.27 1.27))))
  (property "Footprint" "LED_SMD:LED_0603_1608Metric" (at 58.42 58.42 0) (hide yes) (show_name no) (do_not_autoplace no) (effects (font (size 1.27 1.27))))
  (property "Datasheet" "" (at 58.42 58.42 0) (hide yes) (show_name no) (do_not_autoplace no) (effects (font (size 1.27 1.27))))
  (property "Description" "Light emitting diode" (at 58.42 58.42 0) (hide yes) (show_name no) (do_not_autoplace no) (effects (font (size 1.27 1.27))))
  (property "Sim.Pins" "1=K 2=A" (at 58.42 58.42 0) (hide yes) (show_name no) (do_not_autoplace no) (effects (font (size 1.27 1.27))))
  (pin "2")
  (pin "1"))
 (symbol
  (lib_id "Device:C")
  (at 124.46 67.31 90)
  (unit 1)
  (body_style 1)
  (exclude_from_sim no)
  (in_bom yes)
  (on_board yes)
  (in_pos_files yes)
  (dnp no)
  (fields_autoplaced yes)
  (property "Reference" "C305" (at 124.46 59.69 90) (show_name no) (do_not_autoplace no) (effects (font (size 1.27 1.27))))
  (property "Value" "100nF 10V" (at 124.46 62.23 90) (show_name no) (do_not_autoplace no) (effects (font (size 1.27 1.27))))
  (property "Footprint" "Capacitor_SMD:C_0402_1005Metric" (at 128.27 66.3448 0) (hide yes) (show_name no) (do_not_autoplace no) (effects (font (size 1.27 1.27))))
  (property "Datasheet" "" (at 124.46 67.31 0) (hide yes) (show_name no) (do_not_autoplace no) (effects (font (size 1.27 1.27))))
  (property "Description" "Unpolarized capacitor" (at 124.46 67.31 0) (hide yes) (show_name no) (do_not_autoplace no) (effects (font (size 1.27 1.27))))
  (pin "2")
  (pin "1"))
 (symbol
  (lib_id "power:+3.3V")
  (at 58.42 81.28 90)
  (unit 1)
  (body_style 1)
  (exclude_from_sim no)
  (in_bom yes)
  (on_board yes)
  (in_pos_files yes)
  (dnp no)
  (fields_autoplaced yes)
  (property "Reference" "#PWR0307" (at 62.23 81.28 0) (hide yes) (show_name no) (do_not_autoplace no) (effects (font (size 1.27 1.27))))
  (property "Value" "+3.3V" (at 54.61 81.2799 90) (show_name no) (do_not_autoplace no) (effects (font (size 1.27 1.27)) (justify left)))
  (property "Footprint" "" (at 58.42 81.28 0) (hide yes) (show_name no) (do_not_autoplace no) (effects (font (size 1.27 1.27))))
  (property "Datasheet" "" (at 58.42 81.28 0) (hide yes) (show_name no) (do_not_autoplace no) (effects (font (size 1.27 1.27))))
  (property "Description" "Power symbol creates a global label with name \"+3.3V\"" (at 58.42 81.28 0) (hide yes) (show_name no) (do_not_autoplace no) (effects (font (size 1.27 1.27))))
  (pin "1"))
 (symbol
  (lib_id "Device:R")
  (at 67.31 58.42 90)
  (unit 1)
  (body_style 1)
  (exclude_from_sim no)
  (in_bom yes)
  (on_board yes)
  (in_pos_files yes)
  (dnp no)
  (fields_autoplaced yes)
  (property "Reference" "R303" (at 67.31 52.07 90) (show_name no) (do_not_autoplace no) (effects (font (size 1.27 1.27))))
  (property "Value" "1k" (at 67.31 54.61 90) (show_name no) (do_not_autoplace no) (effects (font (size 1.27 1.27))))
  (property "Footprint" "Resistor_SMD:R_0402_1005Metric" (at 67.31 60.198 90) (hide yes) (show_name no) (do_not_autoplace no) (effects (font (size 1.27 1.27))))
  (property "Datasheet" "" (at 67.31 58.42 0) (hide yes) (show_name no) (do_not_autoplace no) (effects (font (size 1.27 1.27))))
  (property "Description" "Resistor" (at 67.31 58.42 0) (hide yes) (show_name no) (do_not_autoplace no) (effects (font (size 1.27 1.27))))
  (pin "2")
  (pin "1")))
